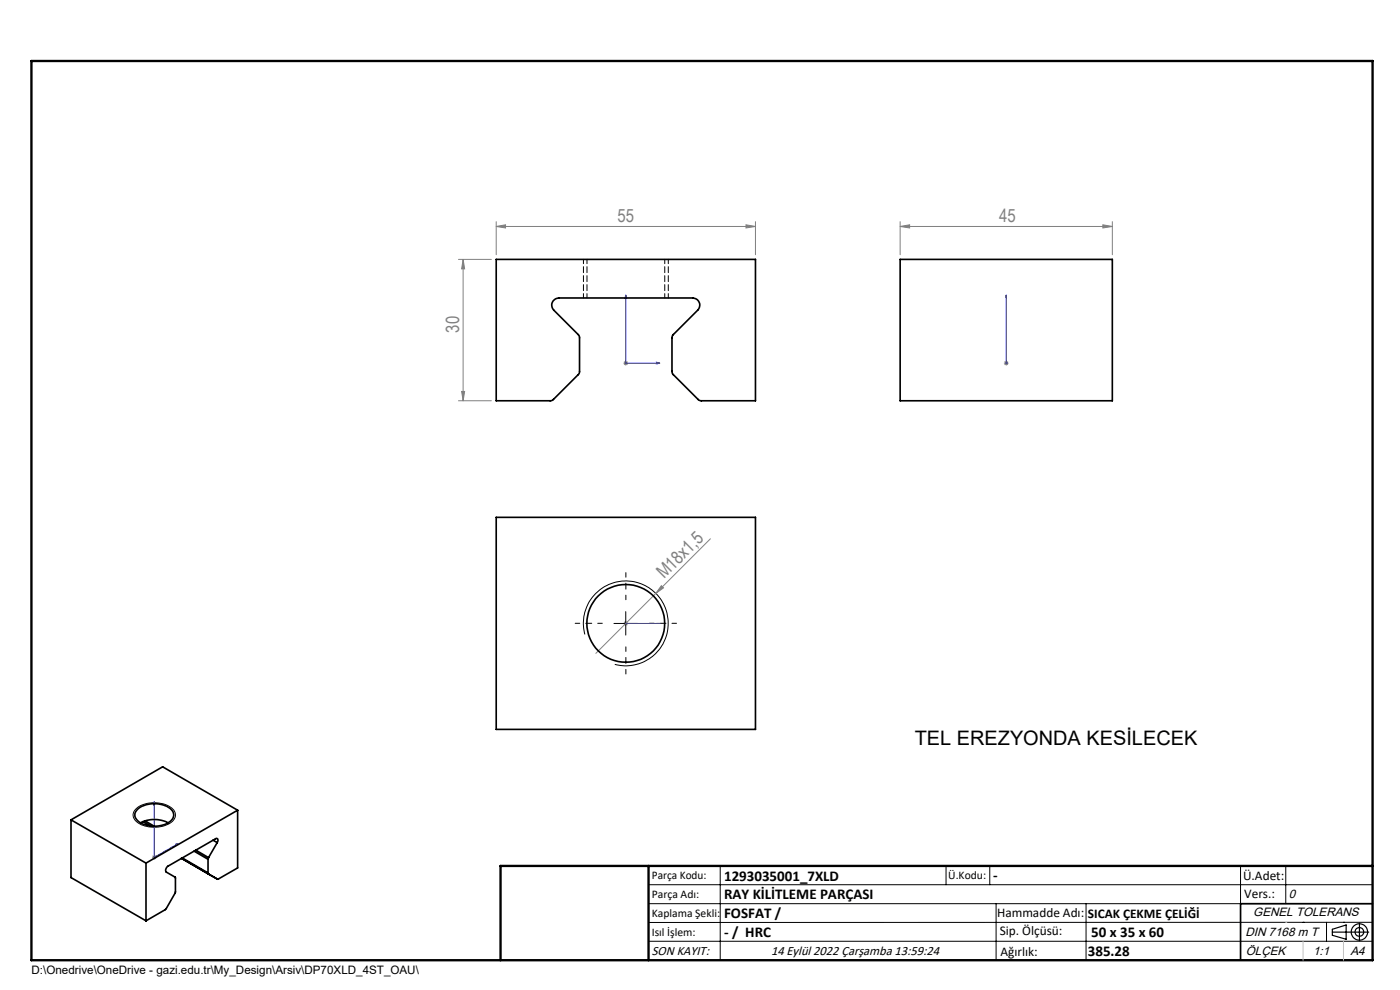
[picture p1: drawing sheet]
<svg xmlns="http://www.w3.org/2000/svg" width="297mm" height="210mm" viewBox="0 0 297 210" stroke-linecap="round" stroke-linejoin="round" font-family="sans-serif">
<g fill="none" stroke="#000" stroke-width=".21">
<path d="M124.1 134.6a9 9 0 0 1 7.9-11.3 9 9 0 0 1 9.7 9.7 9 9 0 0 1-11.3 7.9M130.2 132.2h5.1M132.8 129.7v5M28.8 171.7a6.3 6.3 0 0 1 8.1 .1 2.03 2.03 0 0 1-1.4 3.1 6.5 6.5 0 0 1-6.8-.9 1.62 1.62 0 0 1 .1-2.3zM137.6 187.7h153.6M137.6 191.7h153.6M137.6 199.7h153.6M152.8 183.7v20M200.7 183.7v4M210 183.7v4M211.3 191.7v12M230.4 191.7v12"/>
<path d="M263.2 183.7v20M272.8 183.7v8M276.4 195.6h.1M281.4 195.6v4.1M285 195.6h.1M291.2 195.6l-153.6 .1"/>
</g>
<g fill="none" stroke="#000" stroke-width=".25">
<path d="M282.6 197.7h7.8M282.6 197.1l3-.9v3l-3-.8zM288.4 195.8v3.8M106.2 203.7h185"/>
<circle cx="288.4" cy="197.7" r="1.74"/>
<circle cx="288.4" cy="197.7" r=".93"/>
</g>
<g fill="none" stroke="#00f" stroke-width=".21">
<path d="M132.8 62.6l.1 .7h-.3zM132.8 62.6v14.4h7.2M139.2 76.8l.8 .2-.8 .2zM213.5 76.8v.4zM213.5 62.6v.7v-.7M213.5 77h.1M213.5 62.6v14.4M132.6 132.2h.3zM132.8 132.2h.1M132.8 132.2h7.2M140 132.2h-.8h.8M32.7 170.1l.1 .5-.2 .1z"/>
<path d="M32.7 170.1v11.7l5.1-2.9M37.3 179.1l.5-.2-.5 .4z"/>
</g>
<g fill="none" stroke="#808080" stroke-width=".21">
<path d="M97.3 55h6.9M98.2 55l.4 2h-.7zM98.2 55v30M105.3 48l1.9-.3v.7zM105.3 47v7M105.3 48h55M158.3 47.7l2 .3-2 .4zM160.3 47v7M191 48l2-.3v.7zM191 48h45M191 47v7M234 47.7l2 .3-2 .4z"/>
<path d="M236 47v7M132.3 77h.9M132.4 76.7l.7 .7M132.8 76.5v1M133.1 76.7l-.7 .7M213 77h1M213.1 76.7l.7 .7M213.5 76.5v1M213.8 76.7l-.7 .7M97.3 85h6.9M97.9 83h.7l-.4 2zM150.7 114.3l-24.3 24.3"/>
<path d="M132.3 132.2h.9M132.4 131.9l.7 .7M132.8 131.7v1M140.3 124.2l.5 .5-1.7 1.2zM32.2 181.8h1M32.4 181.5l.7 .7M32.7 181.4v.9M33.1 181.5l-.7 .7"/>
</g>
<path d="M127.8 132.2h-5.8M132.8 127.2v-5.7M132.8 137.2v5.8M137.8 132.2h5.7" fill="none" stroke="#000" stroke-width=".21" stroke-dasharray="15.2 1.3 1.3 1.3" stroke-dashoffset="14.3"/>
<path d="M123.8 55v8.2M141.8 63.2v-8.2" fill="none" stroke="#000" stroke-width=".21" stroke-dasharray="1.3 .6" stroke-dashoffset=".3"/>
<path d="M291.2 191.7h-28v12" fill="none" stroke="#000" stroke-width=".35"/>
<path d="M6.7 12.9h284.5v190.8h-284.5zM137.6 183.7v20M291.2 183.7h-185v20" fill="none" stroke="#000" stroke-width=".5"/>
<path d="M276.4 199.7v4M285 199.7v4" fill="none" stroke="#c0c0c0" stroke-width=".21"/>
<path d="M272.8 195.6h.1" fill="none" stroke="#c0c0c0" stroke-width=".25"/>
<g fill="#00f">
<path d="M139.2 76.8l.8 .2-.8 .2zM132.8 62.6l.1 .7h-.3z"/>
<path d="M213.5 76.8v.4zM213.5 62.6v.7zM139.2 132.2h.8zM132.6 132.2h.3z"/>
<path d="M37.3 179.1l.5-.2-.5 .4zM32.7 170.1l.1 .5-.2 .1z"/>
</g>
<g fill="#808080">
<path d="M140.3 124.2l.5 .5-1.7 1.2z"/>
<path d="M158.3 47.7l2 .3-2 .4zM105.3 48l1.9-.3v.7zM234 47.7l2 .3-2 .4zM191 48l2-.3v.7z"/>
<path d="M98.2 55l.4 2h-.7zM97.9 83h.7l-.4 2z"/>
</g>
<g fill="none" stroke="#000" stroke-width=".35">
<path d="M105.3 55h55v30h-11.7l-.4-.1-5.5-5.6v-8.1l5.3-5.4a1.52 1.52 0 0 0 .3-1.6 1.52 1.52 0 0 0-1.3-1h-28.5a1.52 1.52 0 0 0-1.3 1 1.52 1.52 0 0 0 .3 1.6l5.3 5.4 .1 7.8-.1 .3-5.5 5.6-.4 .1h-11.6zM191 55h45v30h-45zM105.3 109.7h55v45h-55zM15.1 173.9l15.9 9.2M15.1 173.9v12.3l15.9 9.1M29.1 171.8a5.7 5.7 0 0 1 7.4 .2 1.73 1.73 0 0 1-.9 2.5 5.7 5.7 0 0 1-6.7-.7 1.47 1.47 0 0 1 .2-2zM29.8 174.5a6.4 6.4 0 0 1 5.9 0M30.3 174.3l1.6 .9M30.8 174.1l1.9 1.2M45.2 178.2l.9 .5M46.1 178.7a.5 .5 0 0 0 .1-.5 .5 .5 0 0 0-.4-.3l-10.1 5.8a.92 .92 0 0 0-.4 1.3l1.9 1.2v3.2l-2.1 3.5-4.1 2.4M46.1 178.7l-1.9 3.2"/>
<path d="M50.4 171.9v12.2l-4.3 2.4M50.4 171.9l-19.4 11.2M50.4 171.9l-15.9-9.2-19.4 11.2M31 183.1v12.2M38.7 182l5.4 3.2M41.2 180.5l2.9 1.8M41.5 180.3l2.7 1.6M44.1 185.2l.1 .2M44.1 182.3v2.9M44.2 181.9l-.1 .4M44.2 185.4l1.9 1.1M44.2 185.4l-5.7-3.3 7.6 4.4"/>
<circle cx="132.8" cy="132.2" r="8.2"/>
</g>
<path d="M124.5 55v8.2M141 63.2v-8.2" fill="none" stroke="#000" stroke-width=".21" stroke-dasharray="1.3 .6" stroke-dashoffset=".3"/>
<text font-size="4.2" x="194" y="158.1">TEL EREZYONDA KESİLECEK</text>
<g font-size="3.9" fill="#808080">
<text x="131" y="47.1">55</text>
<text x="211.9" y="47.1">45</text>
<text x="97.4" y="70.6" transform="rotate(-90 97.4 70.6)">30</text>
<text x="140.9" y="122.9" transform="rotate(-45 140.9 122.9)">M18x1,5</text>
</g>
<g font-size="3.2">
<text x="153.6" y="186.8">1293035001_7XLD</text>
<text x="153.6" y="190.8">RAY KİLİTLEME PARÇASI</text>
<text x="210.7" y="186.6">-</text>
<text x="153.6" y="194.8">FOSFAT /</text>
<text x="153.6" y="198.8">- / HRC</text>
<text x="230.8" y="202.8">385.28</text>
<text x="231.5" y="198.7">50 x 35 x 60</text>
</g>
<g font-size="2.8">
<text x="263.7" y="186.7">Ü.Adet:</text>
<text x="263.9" y="190.5">Vers.:</text>
<text x="211.5" y="194.5">Hammadde Adı:</text>
<text x="230.8" y="194.7">SICAK ÇEKME ÇELİĞİ</text>
<text x="138.3" y="202.6">SON KAYIT:</text>
<text x="163.6" y="202.6">14 Eylül 2022 Çarşamba 13:59:24</text>
<text x="212.1" y="198.4">Sip. Ölçüsü:</text>
<text x="212.2" y="202.7">Ağırlık:</text>
</g>
<g font-size="2.6">
<text x="273.4" y="190.4">0</text>
<text x="265.9" y="194.4">GENEL TOLERANS</text>
<text x="264.2" y="198.5">DIN 7168 m T</text>
<text x="264.3" y="202.6">ÖLÇEK</text>
<text x="278.5" y="202.6">1:1</text>
<text x="286.5" y="202.6">A4</text>
</g>
<g font-size="2.5">
<text x="138.3" y="186.4">Parça Kodu:</text>
<text x="138.3" y="190.5">Parça Adı:</text>
<text x="201.2" y="186.5">Ü.Kodu:</text>
<text x="138.3" y="194.5">Kaplama Şekli:</text>
<text x="138.3" y="198.6">Isıl İşlem:</text>
<text x="6.7" y="206.7">D:\Onedrive\OneDrive - gazi.edu.tr\My_Design\Arsiv\DP70XLD_4ST_OAU\</text>
</g>
</svg>
